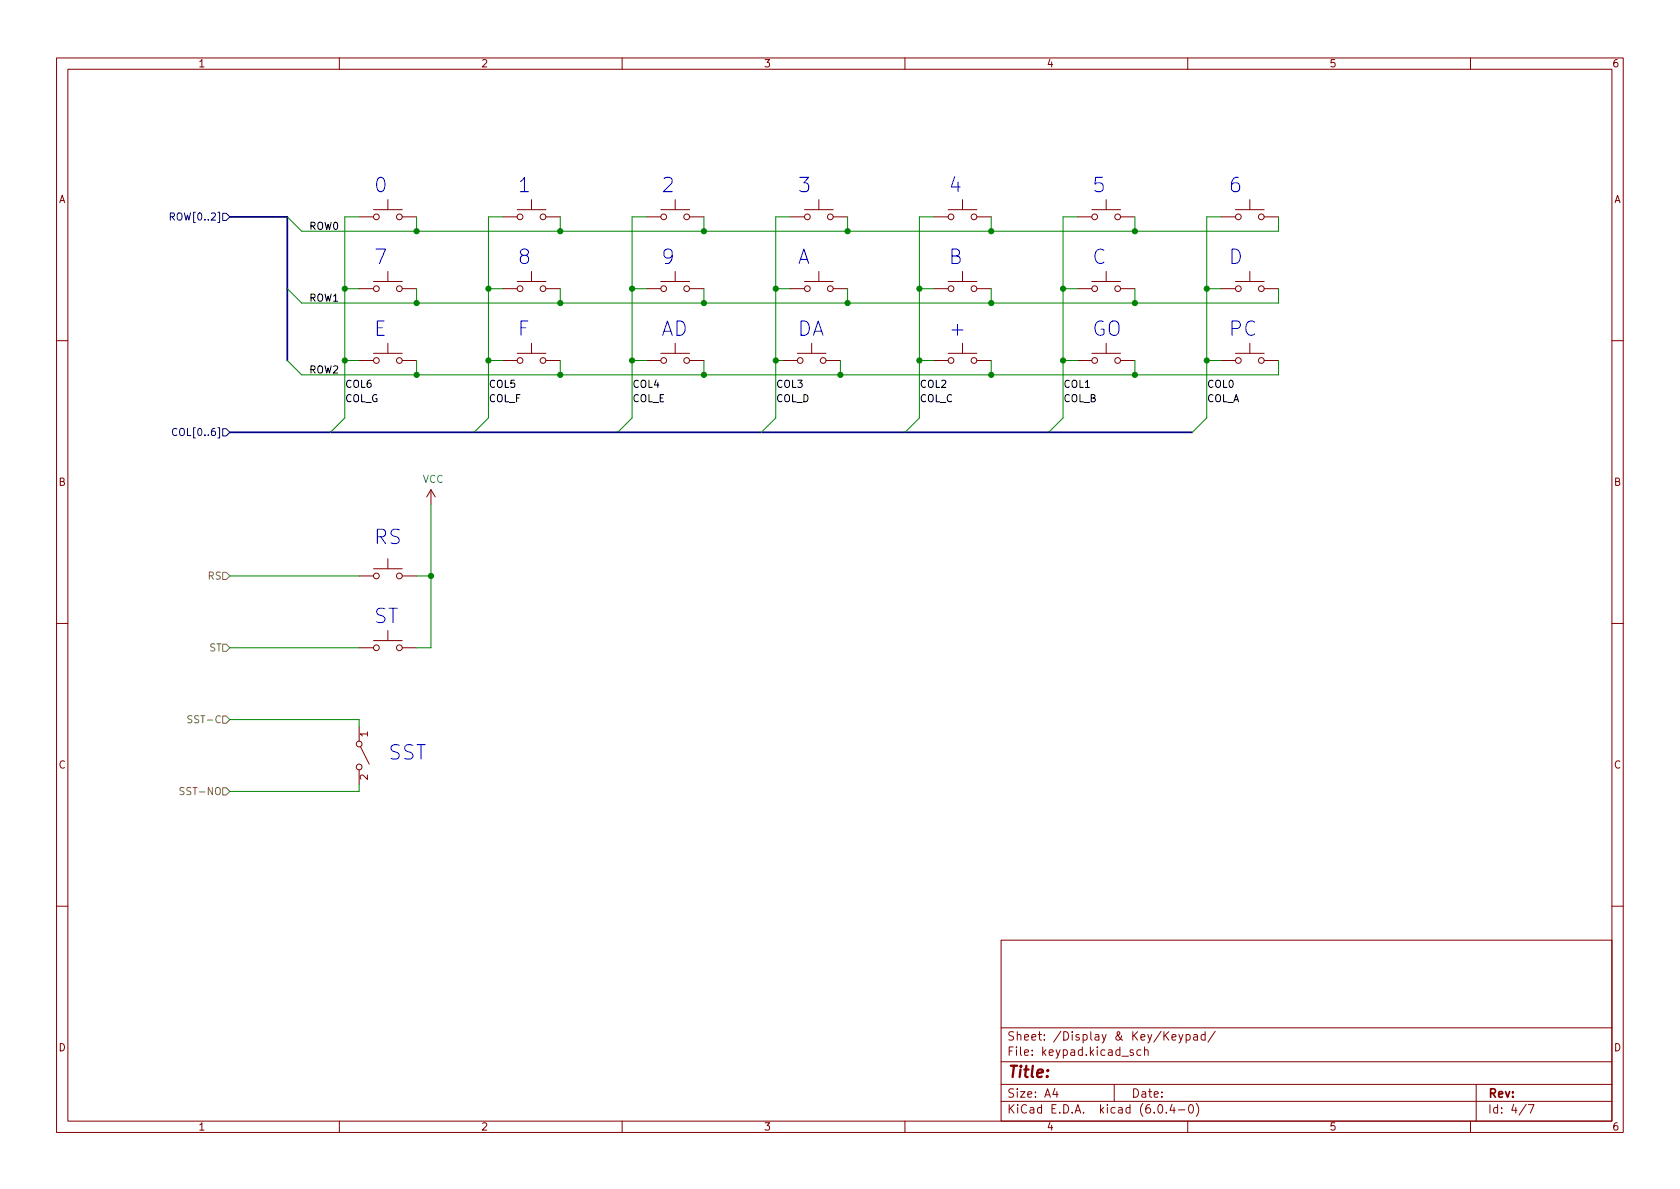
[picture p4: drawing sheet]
<svg xmlns="http://www.w3.org/2000/svg" width="297mm" height="210mm" viewBox="0 0 297 210" stroke-linecap="round" stroke-linejoin="round" font-family="sans-serif">
<g fill="none" stroke="#840000" stroke-width=".18">
<path d="M10 10.2h277v190.1h-277zM12 12.2h273v186.1h-273zM60 10.2v2M110 10.2v2M160 10.2v2M210 10.2v2M260 10.2v2M63.5 38.3h2.5M66 37.1h5.1M68.6 35.3v1.8M71.1 38.3h2.6M88.9 38.3h2.5"/>
<path d="M91.4 37.1h5.1M94 35.3v1.8M96.5 38.3h2.6M114.3 38.3h2.5M116.8 37.1h5.1M119.4 35.3v1.8M121.9 38.3h2.6M139.7 38.3h2.5M142.2 37.1h5.1M144.8 35.3v1.8M147.3 38.3h2.6M165.1 38.3h2.5"/>
<path d="M167.6 37.1h5.1M170.2 35.3v1.8M172.7 38.3h2.6M190.5 38.3h2.5M193 37.1h5.1M195.6 35.3v1.8M198.1 38.3h2.6M215.9 38.3h2.5M218.4 37.1h5.1M221 35.3v1.8M223.5 38.3h2.6M63.5 51h2.5"/>
<path d="M66 49.8h5.1M68.6 48v1.8M71.1 51h2.6M88.9 51h2.5M91.4 49.8h5.1M94 48v1.8M96.5 51h2.6M114.3 51h2.5M116.8 49.8h5.1M119.4 48v1.8M121.9 51h2.6M139.7 51h2.5"/>
<path d="M142.2 49.8h5.1M144.8 48v1.8M147.3 51h2.6M165.1 51h2.5M167.6 49.8h5.1M170.2 48v1.8M172.7 51h2.6M190.5 51h2.5M193 49.8h5.1M195.6 48v1.8M198.1 51h2.6M215.9 51h2.5"/>
<path d="M218.4 49.8h5.1M221 48v1.8M223.5 51h2.6M10 60.2h2M63.5 63.7h2.5M66 62.5h5.1M68.6 60.7v1.8M71.1 63.7h2.6M88.9 63.7h2.5M91.4 62.5h5.1M94 60.7v1.8M96.5 63.7h2.6"/>
<path d="M114.3 63.7h2.5M116.8 62.5h5.1M119.4 60.7v1.8M121.9 63.7h2.6M138.4 63.7h2.6M141 62.5h5M143.5 60.7v1.8M146 63.7h2.6M165.1 63.7h2.5M167.6 62.5h5.1M170.2 60.7v1.8M172.7 63.7h2.6"/>
<path d="M190.5 63.7h2.5M193 62.5h5.1M195.6 60.7v1.8M198.1 63.7h2.6M215.9 63.7h2.5M218.4 62.5h5.1M221 60.7v1.8M223.5 63.7h2.6M285 60.2h2M68.6 98.8v1.8M76.2 86.6l-.8 1.3M76.2 86.6v2.5"/>
<path d="M76.2 86.6l.8 1.3M10 110.2h2M63.5 101.8h2.5M63.5 114.5h2.5M66 100.6h5.1M66 113.3h5.1M68.6 111.5v1.8M71.1 101.8h2.6M71.1 114.5h2.6M285 110.2h2M63.5 128.5v2.6M63.5 136.1v2.6"/>
<path d="M63.8 132.1l1.5 3M10 160.2h2M177 166.3h108v32h-108zM285 160.2h2M60 198.3v2M110 198.3v2M160 198.3v2M177 194.8h108M177 191.8h108M177 187.8h108M177 181.8h108M186.5 192.5l-.4 1h1"/>
<path d="M186.9 193v1M197 191.8v3M200.4 185.7l-.4-.1-.2 .2 .1 .3 .5 .1v.4h-.6M201.7 185.7l-.4-.1-.3 .3v.4l.1 .3h.6M202.4 185.8l.2-.2 .3 .1 .1 .9M202.4 185.1v1.5M204.9 195.4l.2-.1a.81 .81 0 0 1 .6 .7 .81 .81 0 0 1-.3 .8h-.2a.81 .81 0 0 1-.6-.6 .81 .81 0 0 1 .3-.8zM206.2 196.7v.1M207.2 195.3l-.3 1h.9M207.2 183.4l.7-.1v-.3l-.5-.1-.2 .2 .1 .8h.6M207.6 195.8v1M208.4 196.3h1.1"/>
<path d="M208.4 182.9l.4 1M209.1 182.9l-.5 1.4-.2 .1M209.7 183l.4-.1 .3 .3v.4l-.1 .3h-.6M209.7 182.9v1.5M210 198.3v2M210.4 195.4l.1-.1a.81 .81 0 0 1 .6 .7 .81 .81 0 0 1-.3 .8h-.2a.81 .81 0 0 1-.5-.6 .81 .81 0 0 1 .3-.8zM211.1 183h.5l.1 .9M211.5 195.1a1.72 1.72 0 0 1 0 2.3M211.7 183.3l-.5 .1a.29 .29 0 0 0-.2 .2 .29 .29 0 0 0 .2 .3h.5M213.1 183l-.5-.1-.2 .3v.4l.1 .3h.6M213.1 182.4v1.5M214.9 182.4l-1.3 1.9"/>
<path d="M260 198.3v2M261 191.8v6.5M269.9 195.3l-1.3 1.9M270.2 195.3h1l-.6 1.5"/>
<circle cx="66.5" cy="38.3" r=".51"/>
<circle cx="70.6" cy="38.3" r=".51"/>
<circle cx="91.9" cy="38.3" r=".51"/>
<circle cx="96" cy="38.3" r=".51"/>
<circle cx="117.3" cy="38.3" r=".51"/>
<circle cx="121.4" cy="38.3" r=".51"/>
<circle cx="142.7" cy="38.3" r=".51"/>
<circle cx="146.8" cy="38.3" r=".51"/>
<circle cx="168.1" cy="38.3" r=".51"/>
<circle cx="172.2" cy="38.3" r=".51"/>
<circle cx="193.5" cy="38.3" r=".51"/>
<circle cx="197.6" cy="38.3" r=".51"/>
<circle cx="218.9" cy="38.3" r=".51"/>
<circle cx="223" cy="38.3" r=".51"/>
<circle cx="66.5" cy="51" r=".51"/>
<circle cx="70.6" cy="51" r=".51"/>
<circle cx="91.9" cy="51" r=".51"/>
<circle cx="96" cy="51" r=".51"/>
<circle cx="117.3" cy="51" r=".51"/>
<circle cx="121.4" cy="51" r=".51"/>
<circle cx="142.7" cy="51" r=".51"/>
<circle cx="146.8" cy="51" r=".51"/>
<circle cx="168.1" cy="51" r=".51"/>
<circle cx="172.2" cy="51" r=".51"/>
<circle cx="193.5" cy="51" r=".51"/>
<circle cx="197.6" cy="51" r=".51"/>
<circle cx="218.9" cy="51" r=".51"/>
<circle cx="223" cy="51" r=".51"/>
<circle cx="66.5" cy="63.7" r=".51"/>
<circle cx="70.6" cy="63.7" r=".51"/>
<circle cx="91.9" cy="63.7" r=".51"/>
<circle cx="96" cy="63.7" r=".51"/>
<circle cx="117.3" cy="63.7" r=".51"/>
<circle cx="121.4" cy="63.7" r=".51"/>
<circle cx="141.5" cy="63.7" r=".51"/>
<circle cx="145.5" cy="63.7" r=".51"/>
<circle cx="168.1" cy="63.7" r=".51"/>
<circle cx="172.2" cy="63.7" r=".51"/>
<circle cx="193.5" cy="63.7" r=".51"/>
<circle cx="197.6" cy="63.7" r=".51"/>
<circle cx="218.9" cy="63.7" r=".51"/>
<circle cx="223" cy="63.7" r=".51"/>
<circle cx="66.5" cy="114.5" r=".51"/>
<circle cx="66.5" cy="101.8" r=".51"/>
<circle cx="70.6" cy="101.8" r=".51"/>
<circle cx="70.6" cy="114.5" r=".51"/>
<circle cx="63.5" cy="131.6" r=".51"/>
<circle cx="63.5" cy="135.6" r=".51"/>
</g>
<path d="M39.4 113.9h.6l.6 .6-.6 .7h-.6zM39.4 101.2h.6l.6 .6-.6 .7h-.6zM32.5 139.3h-.4l-.2 .1v.3l.5 .3 .1 .3-.2 .2h-.5M33.9 126.6h-.5l-.2 .2 .1 .3 .6 .2v.4l-.2 .1h-.5M39.4 139.3h.6l.6 .6-.6 .7h-.6zM39.4 126.6h.6l.6 .6-.6 .7h-.6z" fill="none" stroke="#848400" stroke-width=".18"/>
<path d="M30.1 38.3h.6l.1-.2v-.3l-.7-.1v1.2M39.4 37.7h.6l.6 .6-.6 .7h-.6zM31.3 75.9a.6 .6 0 0 0-.9 .4 .6 .6 0 0 0 .6 .7l.3-.1M39.4 75.8h.6l.6 .6-.6 .7h-.6z" fill="none" stroke="#000084" stroke-width=".18"/>
<path d="M40.6 38.3h10.2v25.4M40.6 76.4h170.2" fill="none" stroke="#000084" stroke-width=".3"/>
<g fill="none" stroke="#008400" stroke-width=".18">
<path d="M50.8 38.3l2.5 2.6h172.8v-2.6M63.5 38.3h-2.5v35.6l-2.6 2.5M73.7 38.3v2.6M88.9 38.3h-2.5v35.6l-2.6 2.5M99.1 38.3v2.6M114.3 38.3h-2.5v35.6l-2.6 2.5M124.5 38.3v2.6M139.7 38.3h-2.5v35.6l-2.6 2.5M149.9 38.3v2.6M165.1 38.3h-2.5v35.6l-2.6 2.5M175.3 38.3v2.6M190.5 38.3h-2.5v35.6l-2.6 2.5"/>
<path d="M200.7 38.3v2.6M215.9 38.3h-2.5v35.6l-2.6 2.5M50.8 51l2.5 2.6h172.8v-2.6M61 51h2.5M73.7 51v2.6M86.4 51h2.5M99.1 51v2.6M111.8 51h2.5M124.5 51v2.6M137.2 51h2.5M149.9 51v2.6M162.6 51h2.5"/>
<path d="M175.3 51v2.6M188 51h2.5M200.7 51v2.6M213.4 51h2.5M50.8 63.7l2.5 2.6h172.8v-2.6M61 63.7h2.5M73.7 63.7v2.6M86.4 63.7h2.5M99.1 63.7v2.6M111.8 63.7h2.5M124.5 63.7v2.6M137.2 63.7h1.2"/>
<path d="M148.6 63.7v2.6M162.6 63.7h2.5M175.3 63.7v2.6M188 63.7h2.5M200.7 63.7v2.6M213.4 63.7h2.5M76.2 89.1v25.4h-2.5M40.6 101.8h22.9M40.6 114.5h22.9M73.7 101.8h2.5M40.6 127.2h22.9v1.3M63.5 138.7v1.2h-22.9"/>
</g>
<g fill="#008400" stroke="#008400" stroke-width=".18">
<circle cx="175.3" cy="40.9" r=".46"/>
<circle cx="188" cy="63.7" r=".46"/>
<circle cx="175.3" cy="66.3" r=".46"/>
<circle cx="213.4" cy="63.7" r=".46"/>
<circle cx="99.1" cy="66.3" r=".46"/>
<circle cx="73.7" cy="53.6" r=".46"/>
<circle cx="99.1" cy="53.6" r=".46"/>
<circle cx="86.4" cy="51" r=".46"/>
<circle cx="111.8" cy="63.7" r=".46"/>
<circle cx="76.2" cy="101.8" r=".46"/>
<circle cx="149.9" cy="53.6" r=".46"/>
<circle cx="162.6" cy="51" r=".46"/>
<circle cx="175.3" cy="53.6" r=".46"/>
<circle cx="188" cy="51" r=".46"/>
<circle cx="149.9" cy="40.9" r=".46"/>
<circle cx="148.6" cy="66.3" r=".46"/>
<circle cx="162.6" cy="63.7" r=".46"/>
<circle cx="137.2" cy="63.7" r=".46"/>
<circle cx="124.5" cy="40.9" r=".46"/>
<circle cx="99.1" cy="40.9" r=".46"/>
<circle cx="111.8" cy="51" r=".46"/>
<circle cx="124.5" cy="66.3" r=".46"/>
<circle cx="137.2" cy="51" r=".46"/>
<circle cx="124.5" cy="53.6" r=".46"/>
<circle cx="200.7" cy="53.6" r=".46"/>
<circle cx="200.7" cy="40.9" r=".46"/>
<circle cx="200.7" cy="66.3" r=".46"/>
<circle cx="213.4" cy="51" r=".46"/>
<circle cx="86.4" cy="63.7" r=".46"/>
<circle cx="73.7" cy="66.3" r=".46"/>
<circle cx="61" cy="51" r=".46"/>
<circle cx="61" cy="63.7" r=".46"/>
<circle cx="73.7" cy="40.9" r=".46"/>
</g>
<g font-size="3.5" fill="#0000c2">
<text x="66" y="34">0</text>
<text x="91.4" y="34">1</text>
<text x="116.8" y="34">2</text>
<text x="141" y="34">3</text>
<text x="167.6" y="34">4</text>
<text x="193" y="34">5</text>
<text x="217.2" y="34">6</text>
<text x="66" y="46.7">7</text>
<text x="91.4" y="46.7">8</text>
<text x="116.8" y="46.7">9</text>
<text x="141" y="46.7">A</text>
<text x="167.6" y="46.7">B</text>
<text x="193" y="46.7">C</text>
<text x="217.2" y="46.7">D</text>
<text x="66" y="59.4">E</text>
<text x="91.4" y="59.4">F</text>
<text x="116.8" y="59.4">AD</text>
<text x="141" y="59.4">DA</text>
<text x="167.6" y="59.4">+</text>
<text x="193" y="59.4">GO</text>
<text x="217.2" y="59.4">PC</text>
<text x="66" y="96.2">RS</text>
<text x="66" y="110.2">ST</text>
<text x="68.6" y="134.3">SST</text>
</g>
<text font-size="2.8" fill="#840000" x="178" y="190.6">Title:</text>
<g font-size="2.1" fill="#840000">
<text x="178" y="184">Sheet: /Display &amp; Key/Keypad/</text>
<text x="178" y="186.7">File: keypad.kicad_sch</text>
<text x="178" y="196.9">KiCad E.D.A. kicad (6.0.4-0)</text>
<text x="178" y="194.1">Size: A4</text>
<text x="200" y="194.1">Date:</text>
<text x="263" y="194.1">Rev:</text>
<text x="263" y="196.9">Id: 4/7</text>
</g>
<g font-size="1.8" fill="#840000">
<text x="35" y="11.9">1</text>
<text x="85" y="11.9">2</text>
<text x="135" y="11.9">3</text>
<text x="185" y="11.9">4</text>
<text x="235" y="11.9">5</text>
<text x="285" y="11.9">6</text>
<text x="10.3" y="35.9">A</text>
<text x="285.3" y="35.9">A</text>
<text x="10.3" y="85.9">B</text>
<text x="285.3" y="85.9">B</text>
<text x="65" y="130.3" transform="rotate(-90 65 130.3)">1</text>
<text x="10.3" y="135.9">C</text>
<text x="65" y="137.9" transform="rotate(-90 65 137.9)">2</text>
<text x="285.3" y="135.9">C</text>
<text x="10.3" y="185.9">D</text>
<text x="285.3" y="185.9">D</text>
<text x="35" y="199.9">1</text>
<text x="85" y="199.9">2</text>
<text x="135" y="199.9">3</text>
<text x="185" y="199.9">4</text>
<text x="235" y="199.9">5</text>
<text x="285" y="199.9">6</text>
</g>
<g font-size="1.8" fill="#000084">
<text x="30.8" y="39">ROW[0..2]</text>
<text x="31.4" y="77.1">COL[0..6]</text>
</g>
<g font-size="1.8">
<text x="54.6" y="40.6">ROW0</text>
<text x="54.6" y="53.3">ROW1</text>
<text x="54.6" y="66">ROW2</text>
<text x="61" y="71.1">COL_G</text>
<text x="61" y="68.6">COL6</text>
<text x="86.4" y="71.1">COL_F</text>
<text x="86.4" y="68.6">COL5</text>
<text x="111.8" y="71.1">COL_E</text>
<text x="111.8" y="68.6">COL4</text>
<text x="137.2" y="68.6">COL3</text>
<text x="137.2" y="71.1">COL_D</text>
<text x="162.6" y="68.6">COL2</text>
<text x="162.6" y="71.1">COL_C</text>
<text x="188" y="71.1">COL_B</text>
<text x="188" y="68.6">COL1</text>
<text x="213.4" y="68.6">COL0</text>
<text x="213.4" y="71.1">COL_A</text>
</g>
<text font-size="1.8" fill="#008484" x="74.7" y="85.4">VCC</text>
<g font-size="1.8" fill="#848400">
<text x="36.8" y="102.5">RS</text>
<text x="37" y="115.2">ST</text>
<text x="34" y="127.9">SST-C</text>
<text x="32.6" y="140.6">SST-NO</text>
</g>
</svg>
